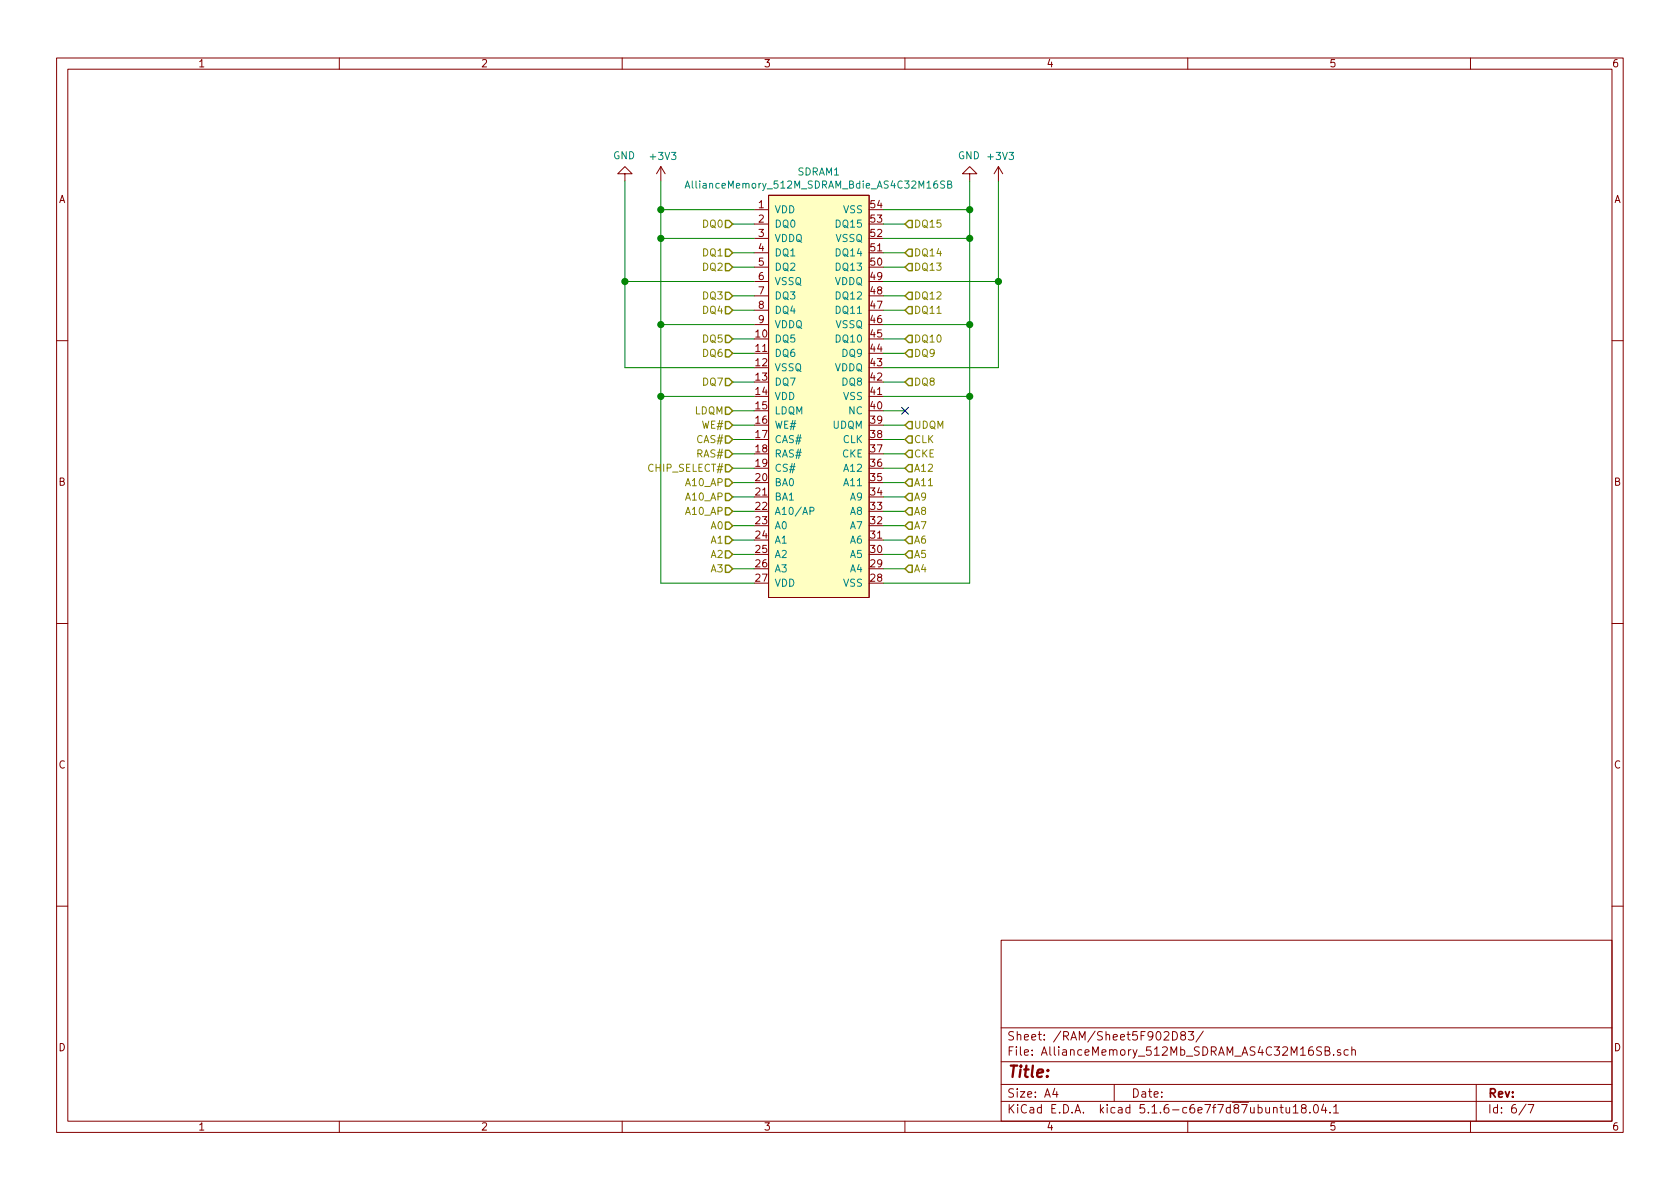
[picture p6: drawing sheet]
EESchema Schematic File Version 4
EELAYER 30 0
EELAYER END
$Descr A4 11693 8268
encoding utf-8
Sheet 6 7
Title ""
Date ""
Rev ""
Comp ""
Comment1 ""
Comment2 ""
Comment3 ""
Comment4 ""
$EndDescr
$Comp
L Alessandro_Custom:AllianceMemory_512M_SDRAM_Bdie_AS4C32M16SB SDRAM?
U 1 1
P 5350 1350
AR Path="/5F5DA166/5F9046D8" Ref="SDRAM?"  Part="1" 
AR Path="/5F5DA166/5F902D84/5F9046D8" Ref="SDRAM1"  Part="1" 
AR Path="/5F5DA166/5FA0E635/5F9046D8" Ref="SDRAM2"  Part="1" 
F 0 "SDRAM1" H 5700 1515 50  0000 C CNN
F 1 "AllianceMemory_512M_SDRAM_Bdie_AS4C32M16SB" H 5700 1424 50  0000 C CNN
F 2 "" H 5350 1350 50  0001 C CNN
F 3 "" H 5350 1350 50  0001 C CNN
	1    5350 1350
	1    0    0    -1  
$EndComp
Wire Wire Line
	5250 1450 4600 1450
Wire Wire Line
	4600 1450 4600 1250
Wire Wire Line
	6150 1450 6750 1450
Wire Wire Line
	6750 1450 6750 1250
Wire Wire Line
	5250 1650 4600 1650
$Comp
L power:+3V3 #PWR021
U 1 1
P 4600 1250
AR Path="/5F5DA166/5F902D84/5F905239" Ref="#PWR021"  Part="1" 
AR Path="/5F5DA166/5FA0E635/5F905239" Ref="#PWR025"  Part="1" 
F 0 "#PWR025" H 4600 1100 50  0001 C CNN
F 1 "+3V3" H 4615 1423 50  0000 C CNN
F 2 "" H 4600 1250 50  0001 C CNN
F 3 "" H 4600 1250 50  0001 C CNN
	1    4600 1250
	1    0    0    -1  
$EndComp
Text HLabel 5100 1550 0    50   Input ~ 0
DQ0
Wire Wire Line
	5100 1550 5250 1550
Wire Wire Line
	5250 1750 5100 1750
Wire Wire Line
	5100 1850 5250 1850
Wire Wire Line
	5250 2050 5100 2050
Wire Wire Line
	5100 2150 5250 2150
Wire Wire Line
	5250 2350 5100 2350
Wire Wire Line
	5100 2450 5250 2450
Wire Wire Line
	5250 2650 5100 2650
Wire Wire Line
	5100 2850 5250 2850
Wire Wire Line
	5250 2950 5100 2950
Wire Wire Line
	5100 3050 5250 3050
Wire Wire Line
	5100 3150 5250 3150
Wire Wire Line
	5250 3250 5100 3250
Wire Wire Line
	5100 3350 5250 3350
Wire Wire Line
	5100 3450 5250 3450
Wire Wire Line
	5250 3550 5100 3550
Wire Wire Line
	5100 3650 5250 3650
Wire Wire Line
	5100 3750 5250 3750
Wire Wire Line
	5250 3850 5100 3850
Wire Wire Line
	5100 3950 5250 3950
Wire Wire Line
	6150 2650 6300 2650
Wire Wire Line
	6300 2450 6150 2450
Wire Wire Line
	6150 2350 6300 2350
Wire Wire Line
	6300 2150 6150 2150
Wire Wire Line
	6150 2050 6300 2050
Wire Wire Line
	6300 1850 6150 1850
Wire Wire Line
	6150 1750 6300 1750
Wire Wire Line
	6300 1550 6150 1550
Wire Wire Line
	6150 3850 6300 3850
Wire Wire Line
	6300 3750 6150 3750
Wire Wire Line
	6300 3650 6150 3650
Wire Wire Line
	6150 3550 6300 3550
Wire Wire Line
	6300 3450 6150 3450
Wire Wire Line
	6300 3350 6150 3350
Wire Wire Line
	6150 3250 6300 3250
Wire Wire Line
	6300 3150 6150 3150
Wire Wire Line
	6300 3050 6150 3050
Wire Wire Line
	6150 2950 6300 2950
Wire Wire Line
	6300 2850 6150 2850
Wire Wire Line
	6150 3950 6300 3950
Wire Wire Line
	6150 4050 6750 4050
Wire Wire Line
	6750 4050 6750 2750
Connection ~ 6750 1450
Wire Wire Line
	4600 4050 4600 2750
Wire Wire Line
	4600 4050 5250 4050
Connection ~ 4600 1450
Connection ~ 4600 1650
Wire Wire Line
	4600 1650 4600 1450
Wire Wire Line
	4600 2750 5250 2750
Connection ~ 4600 2750
Wire Wire Line
	4600 2750 4600 2250
Wire Wire Line
	6150 2750 6750 2750
Connection ~ 6750 2750
Wire Wire Line
	6750 2750 6750 2250
Wire Wire Line
	6950 1950 6950 1250
Wire Wire Line
	6150 1950 6950 1950
$Comp
L power:+3V3 #PWR023
U 1 1
P 6950 1250
AR Path="/5F5DA166/5F902D84/5F916182" Ref="#PWR023"  Part="1" 
AR Path="/5F5DA166/5FA0E635/5F916182" Ref="#PWR027"  Part="1" 
F 0 "#PWR027" H 6950 1100 50  0001 C CNN
F 1 "+3V3" H 6965 1423 50  0000 C CNN
F 2 "" H 6950 1250 50  0001 C CNN
F 3 "" H 6950 1250 50  0001 C CNN
	1    6950 1250
	1    0    0    -1  
$EndComp
$Comp
L power:GND #PWR022
U 1 1
P 6750 1250
AR Path="/5F5DA166/5F902D84/5F91B1FC" Ref="#PWR022"  Part="1" 
AR Path="/5F5DA166/5FA0E635/5F91B1FC" Ref="#PWR026"  Part="1" 
F 0 "#PWR026" H 6750 1000 50  0001 C CNN
F 1 "GND" H 6755 1077 50  0000 C CNN
F 2 "" H 6750 1250 50  0001 C CNN
F 3 "" H 6750 1250 50  0001 C CNN
	1    6750 1250
	-1   0    0    1   
$EndComp
Wire Wire Line
	4350 2550 4350 1950
Wire Wire Line
	4350 2550 5250 2550
$Comp
L power:GND #PWR020
U 1 1
P 4350 1250
AR Path="/5F5DA166/5F902D84/5F91CB3E" Ref="#PWR020"  Part="1" 
AR Path="/5F5DA166/5FA0E635/5F91CB3E" Ref="#PWR024"  Part="1" 
F 0 "#PWR024" H 4350 1000 50  0001 C CNN
F 1 "GND" H 4355 1077 50  0000 C CNN
F 2 "" H 4350 1250 50  0001 C CNN
F 3 "" H 4350 1250 50  0001 C CNN
	1    4350 1250
	-1   0    0    1   
$EndComp
Wire Wire Line
	4600 2250 5250 2250
Connection ~ 4600 2250
Wire Wire Line
	4600 2250 4600 1650
Wire Wire Line
	4350 1950 5250 1950
Connection ~ 4350 1950
Wire Wire Line
	4350 1950 4350 1250
Wire Wire Line
	6950 2550 6950 1950
Wire Wire Line
	6150 2550 6950 2550
Connection ~ 6950 1950
Wire Wire Line
	6150 2250 6750 2250
Connection ~ 6750 2250
Wire Wire Line
	6750 2250 6750 1650
Text HLabel 5100 1750 0    50   Input ~ 0
DQ1
Text HLabel 5100 1850 0    50   Input ~ 0
DQ2
Text HLabel 5100 2050 0    50   Input ~ 0
DQ3
Text HLabel 5100 2150 0    50   Input ~ 0
DQ4
Text HLabel 5100 2350 0    50   Input ~ 0
DQ5
Text HLabel 5100 2450 0    50   Input ~ 0
DQ6
Text HLabel 5100 2650 0    50   Input ~ 0
DQ7
Text HLabel 6300 2650 2    50   Input ~ 0
DQ8
Text HLabel 6300 2450 2    50   Input ~ 0
DQ9
Text HLabel 6300 2350 2    50   Input ~ 0
DQ10
Text HLabel 6300 2150 2    50   Input ~ 0
DQ11
Text HLabel 6300 2050 2    50   Input ~ 0
DQ12
Text HLabel 6300 1850 2    50   Input ~ 0
DQ13
Text HLabel 6300 1750 2    50   Input ~ 0
DQ14
Text HLabel 6300 1550 2    50   Input ~ 0
DQ15
Wire Wire Line
	6150 1650 6750 1650
Connection ~ 6750 1650
Wire Wire Line
	6750 1650 6750 1450
NoConn ~ 6300 2850
Text HLabel 6300 3050 2    50   Input ~ 0
CLK
Text HLabel 6300 3150 2    50   Input ~ 0
CKE
Text HLabel 6300 3250 2    50   Input ~ 0
A12
Text HLabel 6300 3350 2    50   Input ~ 0
A11
Text HLabel 6300 3450 2    50   Input ~ 0
A9
Text HLabel 6300 3550 2    50   Input ~ 0
A8
Text HLabel 6300 3650 2    50   Input ~ 0
A7
Text HLabel 6300 3750 2    50   Input ~ 0
A6
Text HLabel 6300 3850 2    50   Input ~ 0
A5
Text HLabel 6300 3950 2    50   Input ~ 0
A4
Text HLabel 5100 3950 0    50   Input ~ 0
A3
Text HLabel 5100 3850 0    50   Input ~ 0
A2
Text HLabel 5100 3750 0    50   Input ~ 0
A1
Text HLabel 5100 3650 0    50   Input ~ 0
A0
Text HLabel 5100 3550 0    50   Input ~ 0
A10_AP
Text HLabel 5100 3450 0    50   Input ~ 0
A10_AP
Text HLabel 5100 3350 0    50   Input ~ 0
A10_AP
Text HLabel 5100 3250 0    50   Input ~ 0
CHIP_SELECT#
Text HLabel 5100 3150 0    50   Input ~ 0
RAS#
Text HLabel 5100 3050 0    50   Input ~ 0
CAS#
Text HLabel 5100 2950 0    50   Input ~ 0
WE#
Text HLabel 5100 2850 0    50   Input ~ 0
LDQM
Text HLabel 6300 2950 2    50   Input ~ 0
UDQM
$EndSCHEMATC
